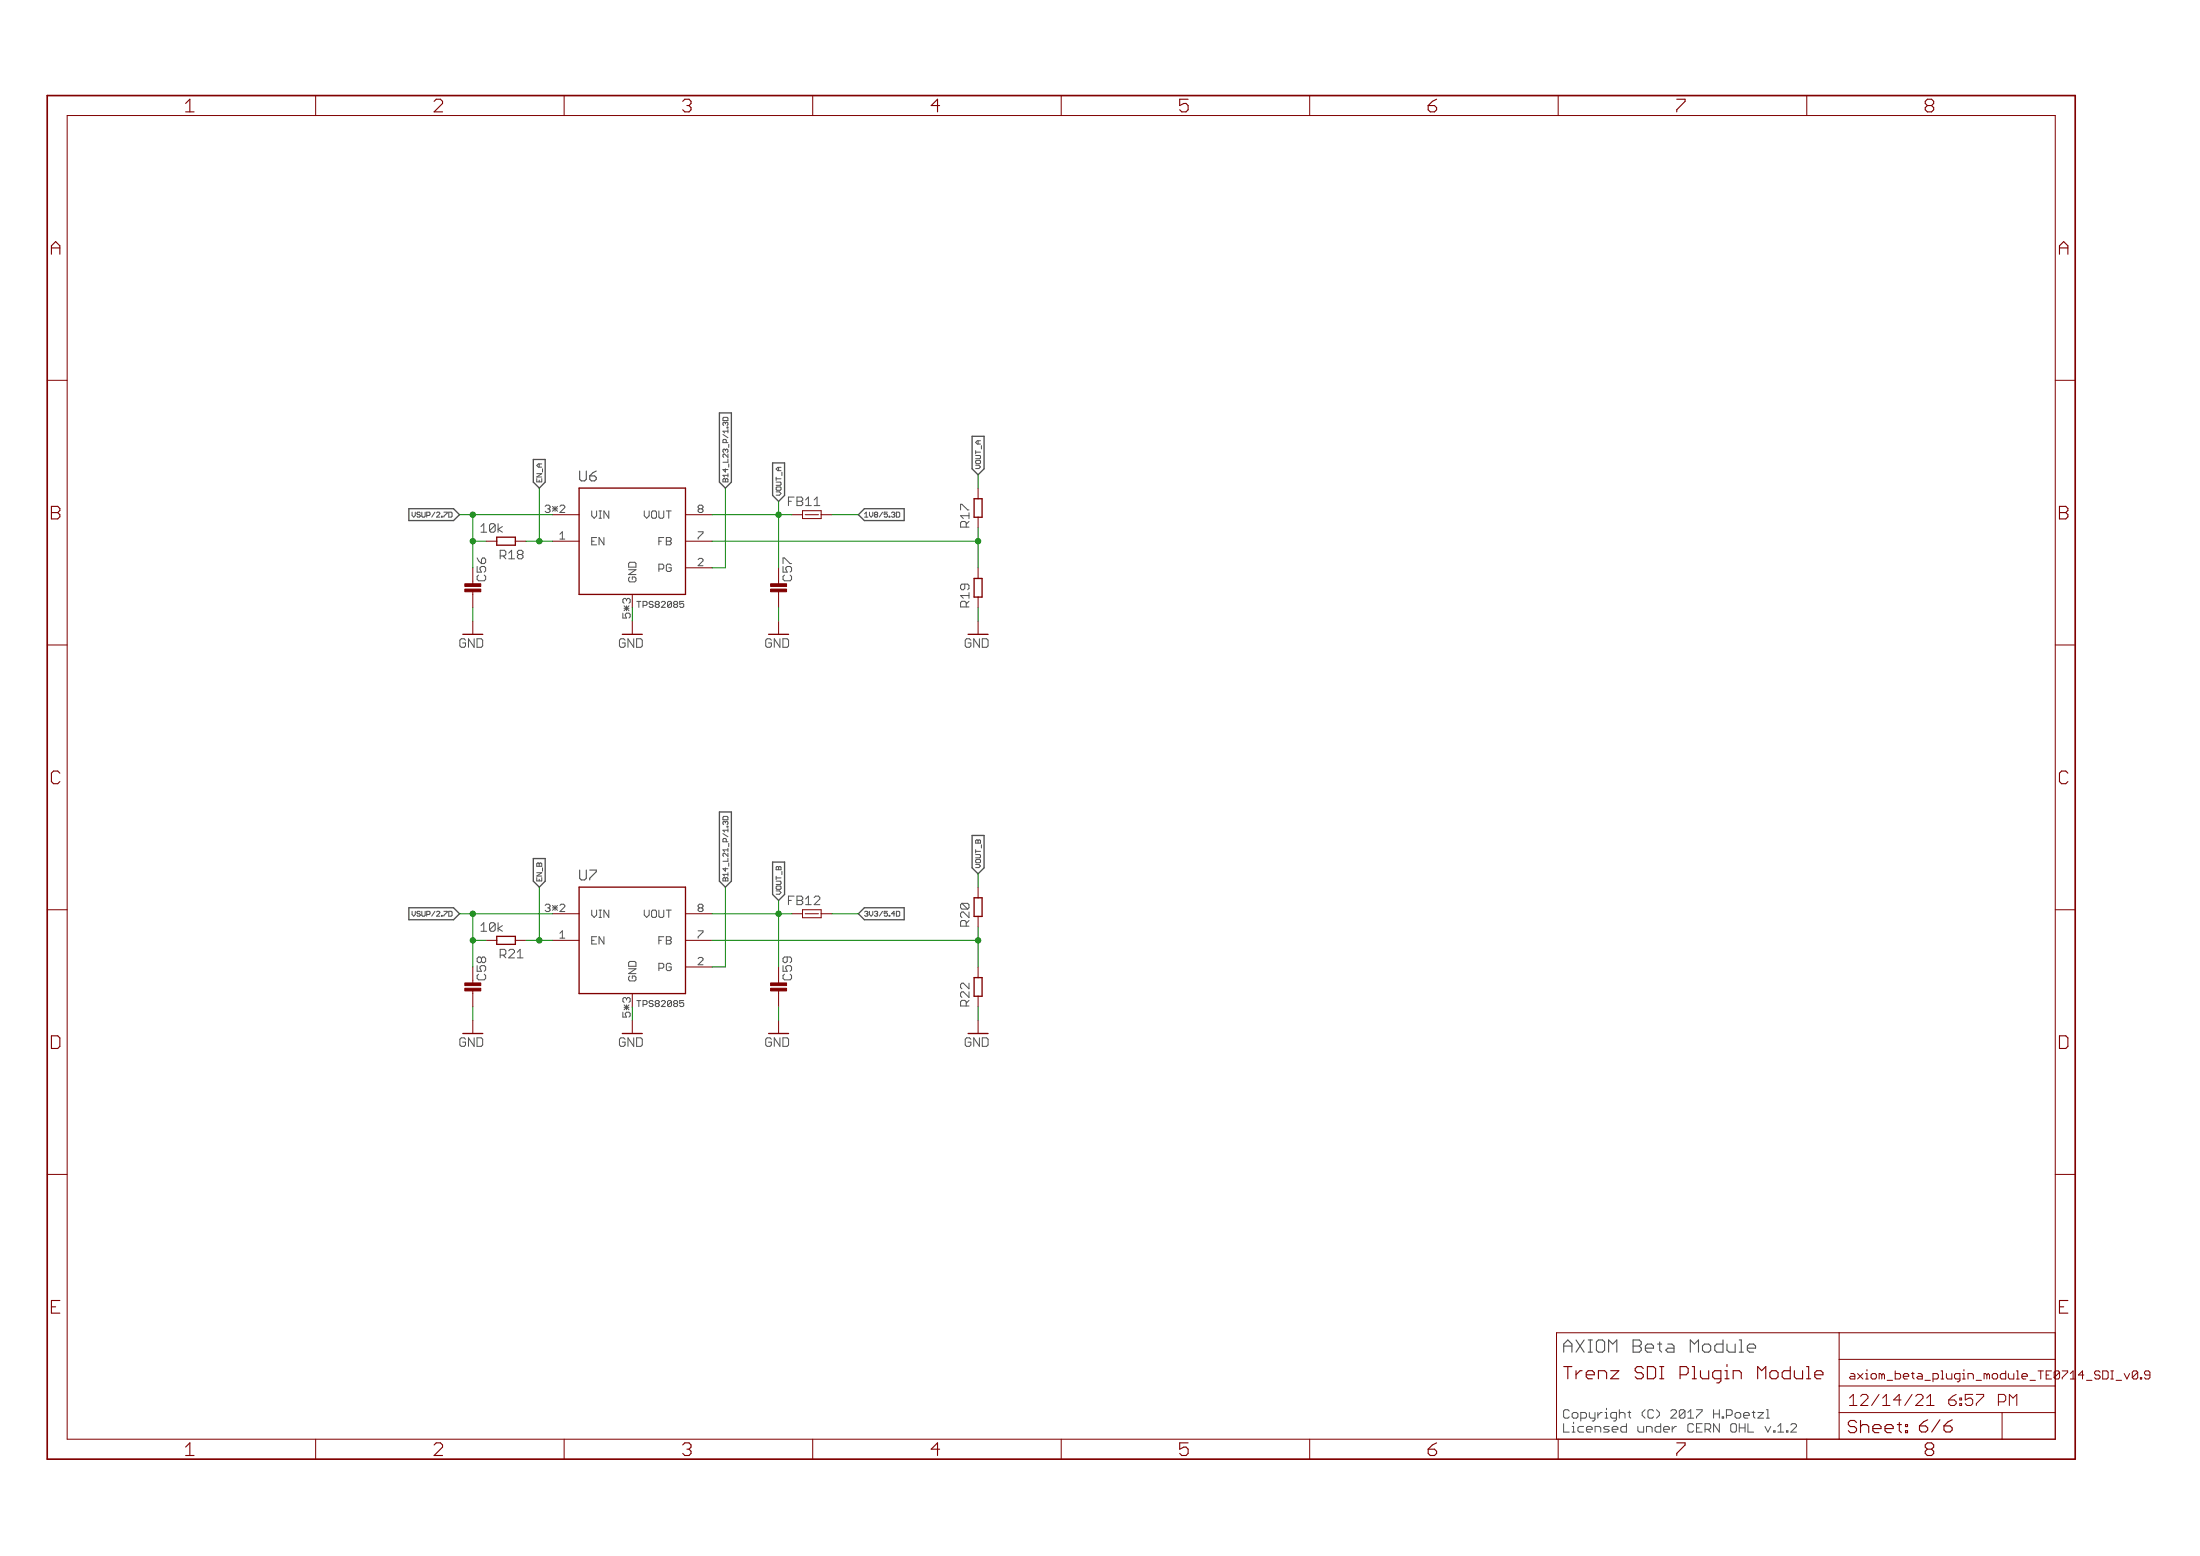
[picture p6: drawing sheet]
<svg xmlns="http://www.w3.org/2000/svg" width="420mm" height="297mm" viewBox="0 0 420 297" stroke-linecap="round" stroke-linejoin="round" font-family="sans-serif">
<path d="M138.1 79.8l.1-.1h.7l.1 .1M121.6 114.8h.8M138.1 156l.1-.1h.7l.1 .1M121.6 191h.8M342.3 271.8h.5l.3 .2v.3l-1.1 1.1h1.1" fill="none" stroke="#505050" stroke-width=".19"/>
<path d="M137.4 78.8h2.3v13.2l-1.2 1.2-1.1-1.2zM78.1 97.1h8.5l1.2 1.2-1.2 1.1h-8.5zM101.9 87.7h2.2v4.3l-1.1 1.2-1.1-1.2zM147.6 88.4h2.2v6.2l-1.1 1.1-1.1-1.1zM163.9 98.3l1.2-1.2h7.6v2.3h-7.6zM185.7 83.3h2.2v6.2l-1.1 1.1-1.1-1.1zM137.4 155h2.3v13.2l-1.2 1.2-1.1-1.2zM185.7 159.5h2.2v6.2l-1.1 1.1-1.1-1.1zM78.1 173.3h8.5l1.2 1.1-1.2 1.2h-8.5zM101.9 163.9h2.2v4.3l-1.1 1.2-1.1-1.2zM147.6 164.6h2.2v6.2l-1.1 1.1-1.1-1.1zM163.9 174.4l1.2-1.1h7.6v2.3h-7.6z" fill="none" stroke="#505050" stroke-width=".25"/>
<g fill="none" stroke="#800000" stroke-width=".19">
<path d="M60.3 18.2v3.9M107.7 18.2v3.9M155.2 18.2v3.9M202.7 18.2v3.9M250.1 18.2v3.9M297.6 18.2v3.9M345.1 18.2v3.9M12.8 22.1h379.7v252.6h-379.7zM9 72.6h3.8M392.5 72.6h3.8M105.5 98.3h5.1M130.9 98.3h5.1"/>
<path d="M151.2 98.3h2.1M153.3 97.5h3.5v1.5h-3.5zM153.8 98.3h2.5M156.8 98.3h2.1M186.8 93.2v2M186.8 98.7v2.1M90.3 113v3M90.3 118.6v2.5M92.8 103.3h2.1M98.4 103.3h2.1M105.5 103.3h5.1M120.8 118.6v2.5"/>
<path d="M130.9 108.4h5.1M130.9 103.3h5.1M148.7 113v3M148.7 118.6v2.5M186.8 108.4v2M186.8 114v2M186.8 118.6v2.5M9 123.1h3.8M392.5 123.1h3.8M9 173.7h3.8M92.8 179.5h2.1M98.4 179.5h2.1"/>
<path d="M105.5 174.4h5.1M105.5 179.5h5.1M130.9 174.4h5.1M130.9 179.5h5.1M151.2 174.4h2.1M153.3 173.7h3.5v1.5h-3.5zM153.8 174.4h2.5M156.8 174.4h2.1M186.8 169.4v2M186.8 174.9v2.1M392.5 173.7h3.8M90.3 189.2v3"/>
<path d="M90.3 194.8v2.5M120.8 194.8v2.5M130.9 184.6h5.1M148.7 189.2v3M148.7 194.8v2.5M186.8 184.6v2M186.8 190.2v2M186.8 194.8v2.5M9 224.2h3.8M392.5 224.2h3.8M351.2 254.4v20.3M351.2 259.5h41.3"/>
<path d="M392.5 254.4h-95.2v20.3M60.3 274.7v3.9M107.7 274.7v3.9M155.2 274.7v3.9M202.7 274.7v3.9M250.1 274.7v3.9M297.6 274.7v3.9M345.1 274.7v3.9M351.2 269.7h41.3M351.2 264.6h41.3M382.4 269.7v5M409.8 262.5h.8"/>
<path d="M410.3 261.7l.3 .3v1l-.3 .2"/>
</g>
<path d="M110.6 93.2h20.3v20.3h-20.3zM186 95.2h1.6v3.5h-1.6zM94.9 102.6h3.5v1.5h-3.5zM186 110.4h1.6v3.6h-1.6zM94.9 178.8h3.5v1.5h-3.5zM110.6 169.4h20.3v20.3h-20.3zM186 171.4h1.6v3.5h-1.6zM186 186.6h1.6v3.6h-1.6z" fill="none" stroke="#800000" stroke-width=".25"/>
<g fill="#800000" stroke="#800000" stroke-width=".19">
<path d="M147.2 112.5h3v.5h-3z"/>
<path d="M147.2 111.4h3v.6h-3z"/>
<path d="M88.8 112.5h3v.5h-3z"/>
<path d="M88.8 111.4h3v.6h-3z"/>
<path d="M147.2 188.7h3v.5h-3z"/>
<path d="M147.2 187.6h3v.6h-3z"/>
<path d="M88.8 188.7h3v.5h-3z"/>
<path d="M88.8 187.6h3v.6h-3z"/>
</g>
<path d="M9 18.2h387.3v260.4h-387.3z" fill="none" stroke="#800000" stroke-width=".32"/>
<g fill="none" stroke="#008000" stroke-width=".19">
<path d="M87.8 98.3h17.7M90.3 98.3v10.1M103 93.2v10.1M136 98.3h15.2M138.5 93.2v15.2h-2.5M148.7 95.7v12.7M158.9 98.3h5M186.8 90.6v2.6M90.3 116v2.6M90.3 103.3h2.5M100.5 103.3h5M120.8 116v2.6"/>
<path d="M136 103.3h50.8M148.7 116v2.6M186.8 100.8v7.6M186.8 116v2.6M87.8 174.4h17.7M90.3 174.4v10.2M90.3 179.5h2.5M100.5 179.5h5M103 169.4v10.1M136 174.4h15.2M136 179.5h50.8M138.5 169.4v15.2h-2.5"/>
<path d="M148.7 171.9v12.7M158.9 174.4h5M186.8 166.8v2.6M186.8 177v7.6M90.3 192.2v2.6M120.8 192.2v2.6M148.7 192.2v2.6M186.8 192.2v2.6"/>
</g>
<g fill="#008000" stroke="#008000" stroke-width=".19">
<circle cx="148.7" cy="98.3" r=".51"/>
<circle cx="103" cy="103.3" r=".51"/>
<circle cx="148.7" cy="174.4" r=".51"/>
<circle cx="103" cy="179.5" r=".51"/>
<circle cx="186.8" cy="179.5" r=".51"/>
<circle cx="186.8" cy="103.3" r=".51"/>
<circle cx="90.3" cy="174.4" r=".51"/>
<circle cx="90.3" cy="179.5" r=".51"/>
<circle cx="90.3" cy="98.3" r=".51"/>
<circle cx="90.3" cy="103.3" r=".51"/>
</g>
<g font-size="3.7" fill="#800000">
<text x="35.5" y="21.4">1</text>
<text x="82.9" y="21.4">2</text>
<text x="130.4" y="21.4">3</text>
<text x="177.9" y="21.4">4</text>
<text x="225.3" y="21.4">5</text>
<text x="272.8" y="21.4">6</text>
<text x="320.2" y="21.4">7</text>
<text x="367.7" y="21.4">8</text>
<text x="9.8" y="48.6">A</text>
<text x="393.3" y="48.6">A</text>
<text x="9.8" y="99.2">B</text>
<text x="393.3" y="99.2">B</text>
<text x="9.8" y="149.7">C</text>
<text x="393.3" y="149.7">C</text>
<text x="9.8" y="200.2">D</text>
<text x="393.3" y="200.2">D</text>
<text x="9.8" y="250.8">E</text>
<text x="393.3" y="250.8">E</text>
<text x="35.5" y="277.9">1</text>
<text x="82.9" y="277.9">2</text>
<text x="130.4" y="277.9">3</text>
<text x="177.9" y="277.9">4</text>
<text x="225.3" y="277.9">5</text>
<text x="272.8" y="277.9">6</text>
<text x="320.2" y="277.9">7</text>
<text x="367.7" y="277.9">8</text>
</g>
<text font-size="3.6" fill="#505050" x="298.6" y="258.2">AXIOM Beta Module</text>
<g font-size="3.6" fill="#800000">
<text x="298.6" y="263.3">Trenz SDI Plugin Module</text>
<text x="352.9" y="273.6">Sheet: 6/6</text>
</g>
<g font-size="3.2" fill="#800000">
<text x="353.2" y="268.4">12/14/21</text>
<text x="370.7" y="268.4">6:57 PM</text>
</g>
<g font-size="2.9" fill="#505050">
<text x="110.6" y="91.9">U6</text>
<text x="110.6" y="168.1">U7</text>
</g>
<g font-size="2.5" fill="#505050">
<text x="91.9" y="101.7">10k</text>
<text x="150.8" y="96.6">FB11</text>
<text x="185.2" y="100.5" transform="rotate(-90 185.2 100.5)">R17</text>
<text x="95.7" y="106.8">R18</text>
<text x="185.2" y="115.7" transform="rotate(-90 185.2 115.7)">R19</text>
<text x="150.8" y="172.8">FB12</text>
<text x="91.9" y="177.9">10k</text>
<text x="185.2" y="176.7" transform="rotate(-90 185.2 176.7)">R20</text>
<text x="95.7" y="182.9">R21</text>
<text x="185.2" y="191.9" transform="rotate(-90 185.2 191.9)">R22</text>
<text x="298.6" y="270.8">Copyright (C) 2017 H.Poetzl</text>
<text x="298.6" y="273.5">Licensed under CERN OHL v.1.2</text>
</g>
<g font-size="2.5" fill="#800000">
<text x="92.8" y="110.9" transform="rotate(-90 92.8 110.9)">C56</text>
<text x="151.3" y="110.9" transform="rotate(-90 151.3 110.9)">C57</text>
<text x="87.8" y="123.6">GND</text>
<text x="118.2" y="123.6">GND</text>
<text x="146.2" y="123.6">GND</text>
<text x="184.3" y="123.6">GND</text>
<text x="92.8" y="187.1" transform="rotate(-90 92.8 187.1)">C58</text>
<text x="151.3" y="187.1" transform="rotate(-90 151.3 187.1)">C59</text>
<text x="87.8" y="199.8">GND</text>
<text x="118.2" y="199.8">GND</text>
<text x="146.2" y="199.8">GND</text>
<text x="184.3" y="199.8">GND</text>
</g>
<g font-size="2.3" fill="#800000">
<text x="353.2" y="263.3">axiom_beta_plugin_module_TE0</text>
<text x="392.9" y="263.3">714_SDI_v0.9</text>
</g>
<g font-size="2.1" fill="#505050">
<text x="104.4" y="97.9">3*2</text>
<text x="113" y="99">VIN</text>
<text x="123.4" y="99">VOUT</text>
<text x="133.3" y="97.9">8</text>
<text x="107" y="103">1</text>
<text x="113" y="104.1">EN</text>
<text x="126" y="104.1">FB</text>
<text x="133.3" y="103">7</text>
<text x="121.5" y="111.1" transform="rotate(-90 121.5 111.1)">GND</text>
<text x="126" y="109.2">PG</text>
<text x="133.3" y="108">2</text>
<text x="104.4" y="174.1">3*2</text>
<text x="107" y="179.2">1</text>
<text x="113" y="175.2">VIN</text>
<text x="123.4" y="175.2">VOUT</text>
<text x="133.3" y="174.1">8</text>
<text x="133.3" y="179.2">7</text>
<text x="113" y="180.3">EN</text>
<text x="126" y="185.4">PG</text>
<text x="126" y="180.3">FB</text>
<text x="133.3" y="184.2">2</text>
<text x="121.5" y="187.3" transform="rotate(-90 121.5 187.3)">GND</text>
</g>
<g font-size="2.1" fill="#800000">
<text x="120.4" y="117.7" transform="rotate(-90 120.4 117.7)">5*3</text>
<text x="120.4" y="193.9" transform="rotate(-90 120.4 193.9)">5*3</text>
</g>
<g font-size="1.8" fill="#505050">
<text x="122.3" y="116">TPS82085</text>
<text x="122.3" y="192.2">TPS82085</text>
</g>
<g font-size="1.4" fill="#505050">
<text x="187.3" y="89.5" transform="rotate(-90 187.3 89.5)">VOUT_A</text>
<text x="103.5" y="92" transform="rotate(-90 103.5 92)">EN_A</text>
<text x="139.1" y="92" transform="rotate(-90 139.1 92)">B14_L23_P/1.3D</text>
<text x="149.2" y="94.6" transform="rotate(-90 149.2 94.6)">VOUT_A</text>
<text x="79" y="98.8">VSUP/2.7D</text>
<text x="165.1" y="98.8">1V8/5.3D</text>
<text x="187.3" y="165.7" transform="rotate(-90 187.3 165.7)">VOUT_B</text>
<text x="103.5" y="168.2" transform="rotate(-90 103.5 168.2)">EN_B</text>
<text x="139.1" y="168.2" transform="rotate(-90 139.1 168.2)">B14_L21_P/1.3D</text>
<text x="149.2" y="170.7" transform="rotate(-90 149.2 170.7)">VOUT_B</text>
<text x="79" y="174.9">VSUP/2.7D</text>
<text x="165.1" y="174.9">3V3/5.4D</text>
</g>
</svg>
